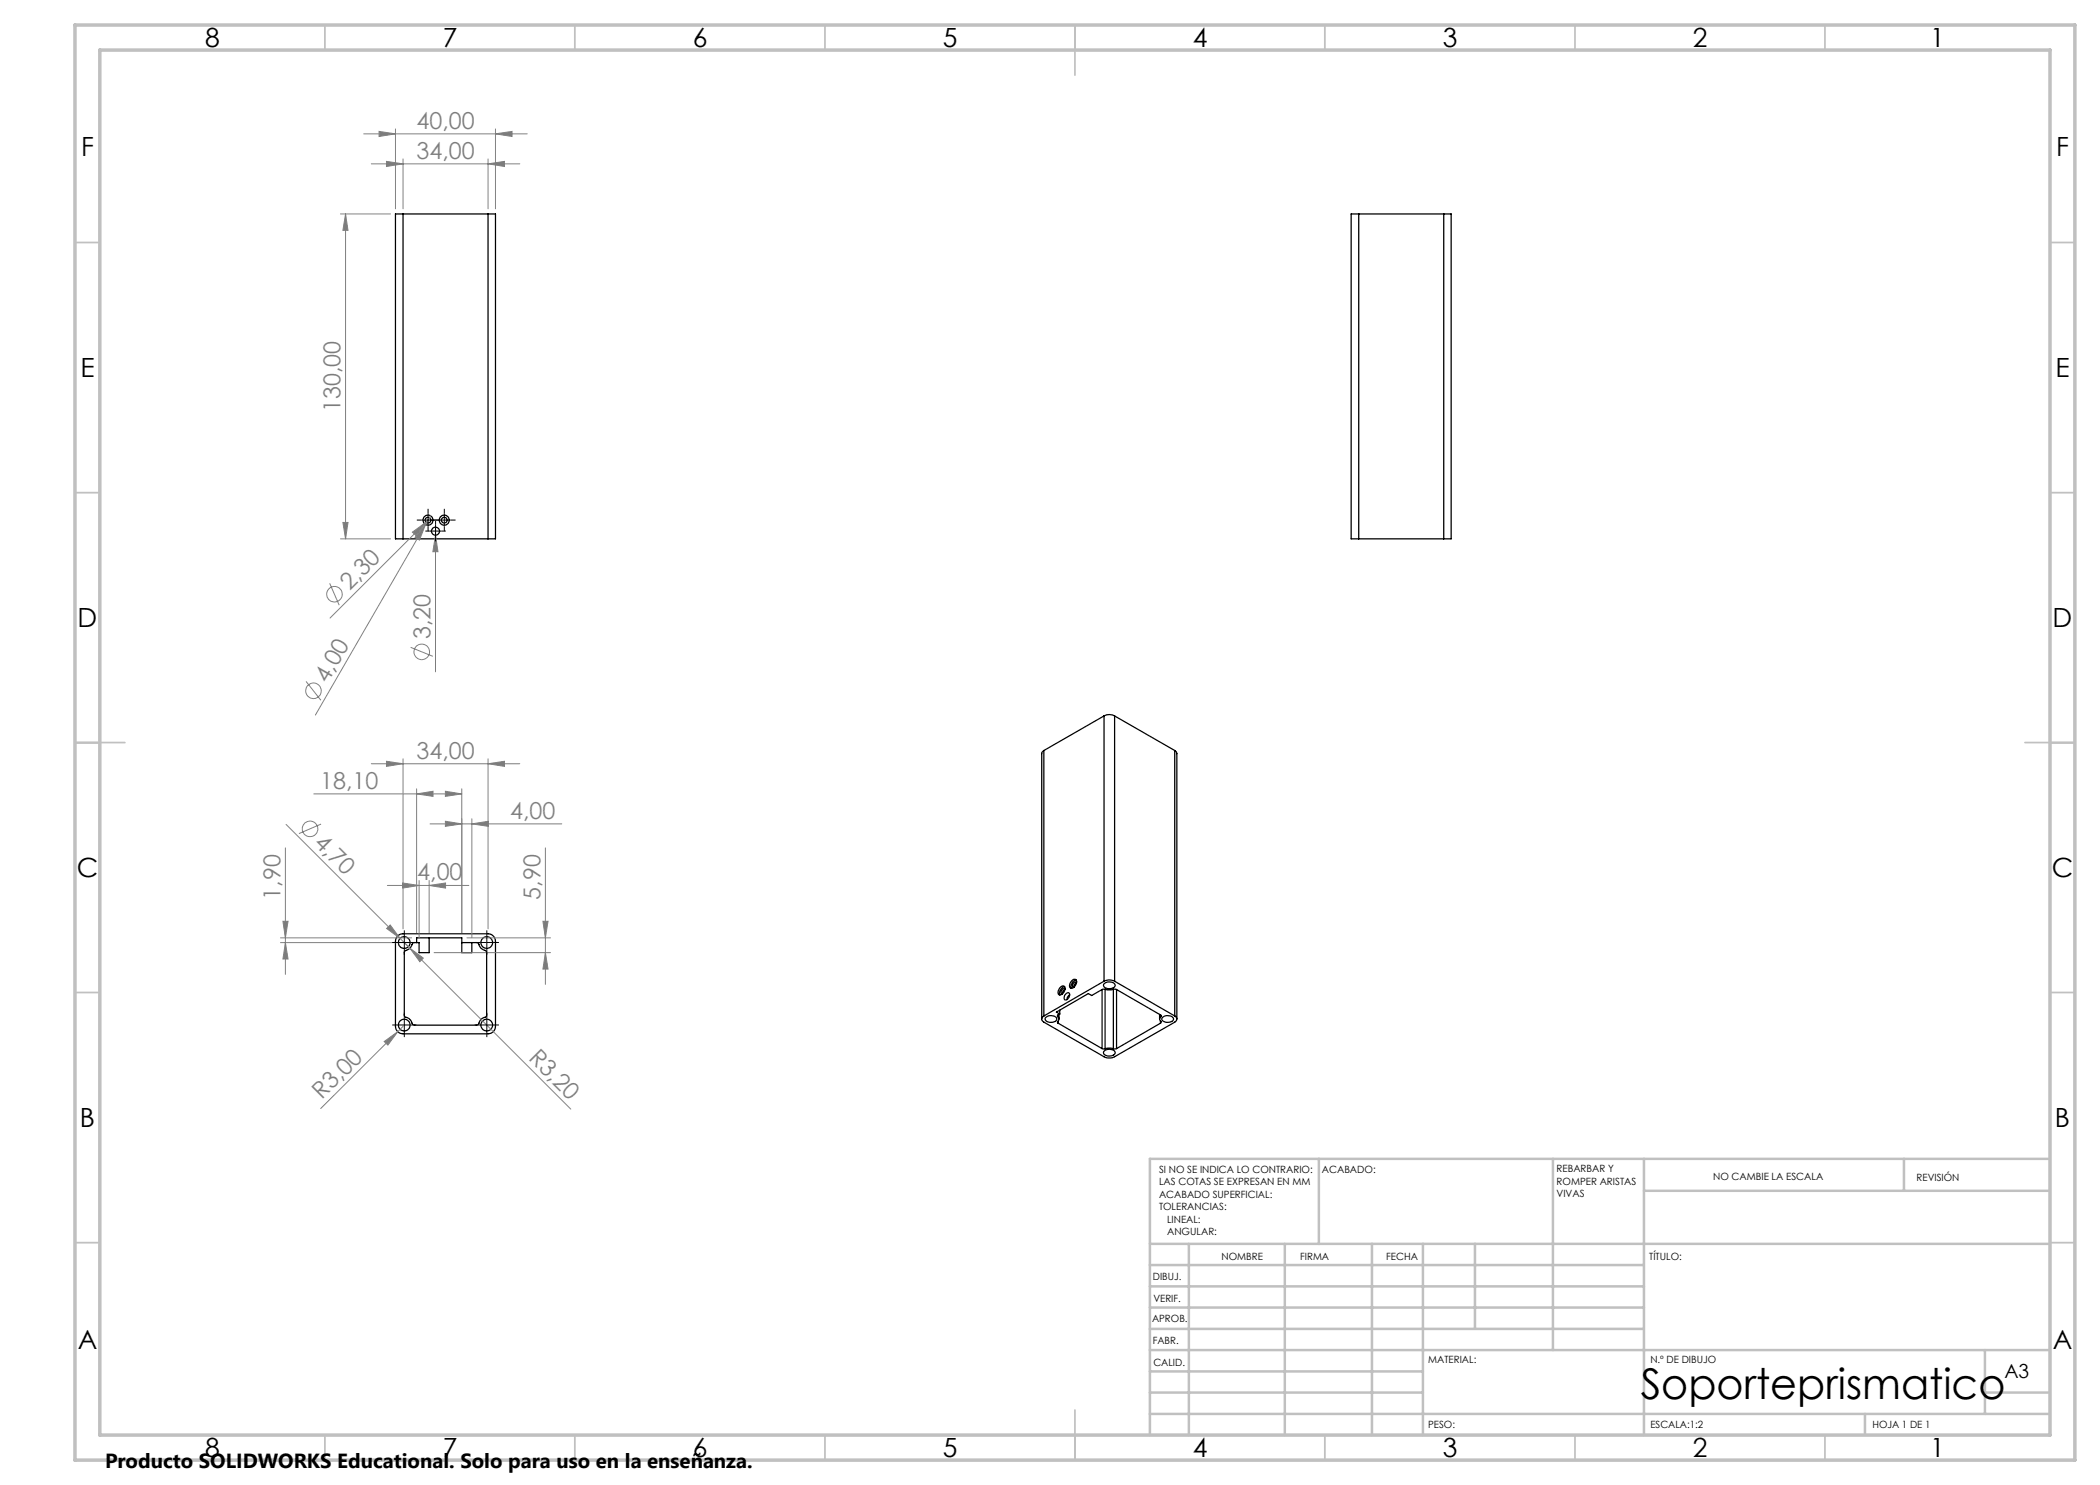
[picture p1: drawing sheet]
<svg xmlns="http://www.w3.org/2000/svg" width="420mm" height="297mm" viewBox="0 0 420 297" stroke-linecap="round" stroke-linejoin="round" font-family="sans-serif">
<g fill="none" stroke="#000" stroke-width=".25">
<path d="M80.6 42.8h-1.5v65h1.5M80.6 42.8v65M80.6 42.8h17M97.6 42.8h1.5v65h-1.5M97.6 42.8v65M271.7 42.8h-1.5v65h1.5M271.7 42.8h17M271.7 42.8v65M288.7 42.8h1.5v65h-1.5M288.7 42.8v65M80.6 107.8h17M271.7 107.8h17"/>
<path d="M208.8 150.1l-.4 .5v53.2M208.8 150.1v53.1M220.8 143.2a2.13 2.13 0 0 1 2.1 0M220.8 143.2v53M220.8 143.2l-12 6.9M222.9 143.2v53M222.9 143.2l12 6.9M234.9 150.1l.4 .3 .1 .3v53.1M234.9 150.1v53.1M79.3 187.4l.7-.5 .6-.1h17a1.51 1.51 0 0 1 1.5 1.5v17a1.45 1.45 0 0 1-1.5 1.5h-17a1.51 1.51 0 0 1-1.5-1.5v-17zM83.3 188.5v-.9h9.1v2.9h2v-2M85.8 187.6v2.9h-2v-2l-1.2 .1a2.35 2.35 0 0 1-1.6 1.6l-.1 .2v12.7l.1 .2a2.35 2.35 0 0 1 1.6 1.6l.3 .1h12.4l.3-.1a2.35 2.35 0 0 1 1.6-1.6l.1-.2v-12.7l-.3-.3a1.9 1.9 0 0 1-1.3-1.4l-.3-.2h-3"/>
<path d="M212 197.5a.55 .55 0 0 1 .8-.3 .55 .55 0 0 1 .1 .9 .86 .86 0 0 1-1.2 .7v-.7zM212.9 197.3a1.31 1.31 0 0 0-.9 1.7M213 197.9a.76 .76 0 0 0-.5 .9 .4 .4 0 0 1-.3-.4 .4 .4 0 0 1 .2-.4l.4-.3 .2 .2M213.3 198.7a.4 .4 0 0 1 .5-.1 .4 .4 0 0 1 .1 .5 .83 .83 0 0 1-1 .8 1.16 1.16 0 0 1 .4-1.2zM213.9 199l-.4 .5-.1 .4M214.3 196.2a.56 .56 0 0 1 .8-.3 .56 .56 0 0 1 .2 .8 .99 .99 0 0 1-1.2 .9 1.09 1.09 0 0 1 .2-1.4zM215.2 196a1.31 1.31 0 0 0-.9 1.7M215.3 196.6a.45 .45 0 0 0-.5-.1 .45 .45 0 0 0-.3 .4v.4l.3 .1M215.3 196.6a.89 .89 0 0 0-.5 .8M220.4 197.9l-2.1 1.2-.6-.4-6.4 3.7 .6 .4M220.4 197.9v11.8M220.8 196.8a1.48 1.48 0 0 1 2.2 .2 1.3 1.3 0 0 1-1.9 .6l-.4-.4z"/>
<path d="M220.8 196.2a2.39 2.39 0 0 1 2.1 0M220.8 196.2l-12 7M221 197.9l.4 .1 1.3-.1M221 197.9h-.6M221 197.9v11.9M222.7 197.9h.6M222.7 197.9v11.9M222.9 196.2l12 7M223.3 197.9l8.8 5.1 .1 .1v.2M223.3 197.9v11.8M208.8 203.2a.66 .66 0 0 0-.4 .6 .66 .66 0 0 0 .4 .6l12 6.9a2.39 2.39 0 0 0 2.1 0l12-6.9a.66 .66 0 0 0 .5-.6 .66 .66 0 0 0-.5-.6M209.2 203.4a1.47 1.47 0 0 1 2.1 .4 1.3 1.3 0 0 1-1.9 .5l-.3-.3-.1-.3z"/>
<path d="M211.6 203.3a.81 .81 0 0 1-.1 1.2l.1 .1M211.6 203v.3M211.6 204.6l8.8 5.1M211.6 204.2v.4M211.8 202.9v.9M211.9 202.8l-.4 .3 .1 .2M211.9 202v.8M220.4 209.7l.6 .1M220.8 210.3a1.57 1.57 0 0 1 2.2 .1 1.01 1.01 0 0 1-1.5 .8 .69 .69 0 0 1-.7-.9zM221 209.8l.7-.2 1 .2M223.3 209.7l-.6 .1M231.9 202.9v.9"/>
<path d="M232.1 204.6l-8.8 5.1M232.1 204.2v.4M232.2 203.3a.81 .81 0 0 0 0 1.2l-.1 .1M232.2 203v.3M232.6 203.4a1.49 1.49 0 0 1 2.1 .4 1.3 1.3 0 0 1-1.9 .5l-.4-.3z"/>
<circle cx="85.6" cy="104" r="1"/>
<circle cx="85.6" cy="104" r=".58"/>
<circle cx="87.1" cy="106.2" r=".81"/>
<circle cx="88.8" cy="104" r="1"/>
<circle cx="88.8" cy="104" r=".58"/>
<circle cx="80.9" cy="188.5" r="1.18"/>
<circle cx="97.3" cy="188.5" r="1.17"/>
<circle cx="80.9" cy="205" r="1.18"/>
<circle cx="97.3" cy="205" r="1.17"/>
</g>
<path d="M68.1 42.8h10M69.1 42.8v65M68.1 107.8h10M68.6 104.5h1l-.5 3.3z" fill="none" stroke="#808080" stroke-width=".2"/>
<g fill="none" stroke="#c0c0c0" stroke-width=".35">
<path d="M65 5v5M115 5v5M165 5v5M215 5v10M265 5v5M315 5v5M365 5v5M15 48.5h5M410 48.5h5M15 98.5h5M410 98.5h5M15 148.5h10"/>
<path d="M405 148.5h10M15 198.5h5M410 198.5h5M15 248.5h5M410 248.5h5M65 287v5M115 287v5M165 287v5M215 282v10M265 287v5M315 287v5M365 287v5"/>
</g>
<g fill="none" stroke="#c0c0c0" stroke-width=".5">
<path d="M263.8 231.8v17M310.6 231.8v38.2M328.8 231.8v55.2M328.8 238.2h81.2M380.8 231.8v6.4M410 231.8h-180v55.2M230 248.8h180M230 257.3h98.8M230 253h98.8M237.8 248.8v38.2M257 248.8v38.2M274.4 248.8v38.2"/>
<path d="M284.6 248.8v38.2M295 248.8v17M230 265.8h98.8M230 261.5h98.8M230 278.5h54.6M230 274.3h54.6M230 270h180M397 278.5h13M397 270v12.8M230 282.8h180M373 282.8v4.2"/>
</g>
<path d="M15 5h400v287h-400zM20 10h390v277h-390z" fill="none" stroke="#c0c0c0" stroke-width=".7"/>
<path d="M68.6 104.5h1l-.5 3.3z" fill="#808080"/>
<path d="M69.1 42.8l.5 3.3h-1z" fill="none" stroke="#808080" stroke-width=".2"/>
<path d="M69.1 42.8l.5 3.3h-1z" fill="#808080"/>
<path d="M72.7 26.8h32.7M75.8 26.3l3.3 .5-3.3 .5zM79.1 25.8v16M99.1 25.8v16" fill="none" stroke="#808080" stroke-width=".2"/>
<path d="M75.8 26.3l3.3 .5-3.3 .5z" fill="#808080"/>
<path d="M99.1 26.8l3.3-.5v1z" fill="none" stroke="#808080" stroke-width=".2"/>
<path d="M99.1 26.8l3.3-.5v1z" fill="#808080"/>
<g fill="none" stroke="#808080" stroke-width=".2">
<path d="M65.9 116.7l1.9 4.3M82.5 106.4l2.7-1.9-2 2.6zM85.2 104.5l-19.2 19.1M86 103.6l-.8 .9"/>
<circle cx="66.9" cy="118.8" r="1.55"/>
</g>
<path d="M82.5 106.4l2.7-1.9-2 2.6z" fill="#808080"/>
<g fill="none" stroke="#808080" stroke-width=".2">
<path d="M85.1 104.9l-1.2 3.1-.9-.5zM85.1 104.9l-22 38.1M86.1 103.1l-1 1.8M61.2 136.3l3 3.7"/>
<circle cx="62.7" cy="138.2" r="1.55"/>
</g>
<path d="M85.1 104.9l-1.2 3.1-.9-.5z" fill="#808080"/>
<g fill="none" stroke="#808080" stroke-width=".2">
<path d="M87.1 107l.5 3.3h-1zM87.1 105.4v29M82.1 129.5l4.5 1.8"/>
<circle cx="84.3" cy="130.4" r="1.55"/>
</g>
<path d="M87.1 107l.5 3.3h-1z" fill="#808080"/>
<path d="M74.3 32.8h29.7M77.3 32.3l3.3 .5-3.3 .5zM80.6 31.8v10M97.6 31.8v10" fill="none" stroke="#808080" stroke-width=".2"/>
<path d="M77.3 32.3l3.3 .5-3.3 .5z" fill="#808080"/>
<path d="M97.6 32.8l3.3-.5v1z" fill="none" stroke="#808080" stroke-width=".2"/>
<path d="M97.6 32.8l3.3-.5v1z" fill="#808080"/>
<path d="M80.9 188.5l1.1 1.1M82 189.6l2.7 2-.7 .7zM82 189.6l32.2 32.2" fill="none" stroke="#808080" stroke-width=".2"/>
<g fill="none" stroke="#000" stroke-width=".2" stroke-dasharray="15.2 1.3 1.3 1.3" stroke-linecap="butt">
<path d="M84.4 104h-1M85.6 104v-1.2M85.6 104h-1.2M85.6 104v1.3M85.6 104h1.3M85.6 102.8v-1M85.6 105.3v1M85.9 106.2h-.8M86.9 104h1M87.1 106.2v-1.2M87.1 106.2h-1.2M87.1 106.2v1.3"/>
<path d="M87.1 106.2h1.3M87.1 105v-.8M87.1 107.5v.8M87.6 104h-1M88.4 106.2h.8M88.9 104v-1.2M88.9 104h-1.3M88.9 104v1.3M88.9 104h1.2M88.9 102.8v-1M88.9 105.3v1M90.1 104h1"/>
</g>
<path d="M82 189.6l2.7 2-.7 .7z" fill="#808080"/>
<path d="M109.1 169.6v27.3M86.8 190.5h23.3M93.4 187.6h16.7M108.6 184.3h1l-.5 3.3z" fill="none" stroke="#808080" stroke-width=".2"/>
<path d="M108.6 184.3h1l-.5 3.3z" fill="#808080"/>
<path d="M109.1 190.5l.5 3.3h-1z" fill="none" stroke="#808080" stroke-width=".2"/>
<path d="M109.1 190.5l.5 3.3h-1z" fill="#808080"/>
<path d="M77.5 177.1h16.3M80.5 176.6l3.3 .5-3.3 .5zM83.8 176.1v11.4M85.8 176.1v10.5" fill="none" stroke="#808080" stroke-width=".2"/>
<path d="M80.5 176.6l3.3 .5-3.3 .5z" fill="#808080"/>
<path d="M85.8 177.1l3.3-.5v1z" fill="none" stroke="#808080" stroke-width=".2"/>
<path d="M85.8 177.1l3.3-.5v1z" fill="#808080"/>
<path d="M74.3 152.7h29.7M80.6 151.8v34M97.6 152.7l3.3-.4v1zM97.6 151.8v34" fill="none" stroke="#808080" stroke-width=".2"/>
<path d="M97.6 152.7l3.3-.4v1z" fill="#808080"/>
<path d="M77.3 152.3l3.3 .4-3.3 .6z" fill="none" stroke="#808080" stroke-width=".2"/>
<path d="M77.3 152.3l3.3 .4-3.3 .6z" fill="#808080"/>
<g fill="none" stroke="#808080" stroke-width=".2">
<path d="M57.2 164.9l22.8 22.8M64.2 164.8l-4.4 1.9M77.3 185.7l.7-.7 2 2.7zM80 187.7l1.7 1.6"/>
<circle cx="62" cy="165.8" r="1.56"/>
</g>
<path d="M77.3 185.7l.7-.7 2 2.7z" fill="#808080"/>
<path d="M76.8 208.3l2.8-2-2 2.7zM79.6 206.3l-15.5 15.4M80.6 205.3l-1 1" fill="none" stroke="#808080" stroke-width=".2"/>
<path d="M76.8 208.3l2.8-2-2 2.7z" fill="#808080"/>
<path d="M57.1 169.6v25.3M56.1 187.6h26.2M56.1 188.5h25.8M56.6 184.3h1l-.5 3.3z" fill="none" stroke="#808080" stroke-width=".2"/>
<path d="M56.6 184.3h1l-.5 3.3z" fill="#808080"/>
<path d="M57.1 188.5l.5 3.3h-1z" fill="none" stroke="#808080" stroke-width=".2"/>
<path d="M57.1 188.5l.5 3.3h-1z" fill="#808080"/>
<path d="M62.8 158.8h29.6M83.3 158.8l3.3-.5v1zM83.3 157.8v28.8M92.4 157.8v28.8" fill="none" stroke="#808080" stroke-width=".2"/>
<path d="M83.3 158.8l3.3-.5v1z" fill="#808080"/>
<path d="M89.1 158.3l3.3 .5-3.3 .5z" fill="none" stroke="#808080" stroke-width=".2"/>
<path d="M89.1 158.3l3.3 .5-3.3 .5z" fill="#808080"/>
<path d="M86 164.8h26.4M89.1 164.2l3.3 .6-3.3 .5zM92.4 163.8v22.8M94.4 163.8v23.7" fill="none" stroke="#808080" stroke-width=".2"/>
<path d="M89.1 164.2l3.3 .6-3.3 .5z" fill="#808080"/>
<path d="M94.4 164.8l3.3-.6v1.1z" fill="none" stroke="#808080" stroke-width=".2"/>
<path d="M94.4 164.8l3.3-.6v1.1z" fill="#808080"/>
<g fill="none" stroke="#000" stroke-width=".2" stroke-dasharray="15.2 1.3 1.3 1.3" stroke-linecap="butt">
<path d="M79.6 188.5h-1.2M80.9 188.5v-1.3M80.9 188.5h-1.3M80.9 188.5v1.2M80.9 188.5h1.2M80.9 187.2v-1.1M80.9 189.7v1.2M82.1 188.5h1.2M96.1 188.5h-1.2M97.4 188.5v-1.3M97.4 188.5h-1.3M97.4 188.5v1.2"/>
<path d="M97.4 188.5h1.2M97.4 187.2v-1.1M97.4 189.7v1.2M98.6 188.5h1.2M79.6 205h-1.2M80.9 205v-1.3M80.9 205h-1.3M80.9 205v1.2M80.9 205h1.2M80.9 203.7v-1.1M80.9 206.2v1.2M82.1 205h1.2"/>
<path d="M96.1 205h-1.2M97.4 205v-1.3M97.4 205h-1.3M97.4 205v1.2M97.4 205h1.2M97.4 203.7v-1.1M97.4 206.2v1.2M98.6 205h1.2"/>
</g>
<text font-size="8.5" x="328.1" y="279.7">Soporteprismatico</text>
<g font-size="5.3">
<text x="41" y="9.5">8</text>
<text x="88.5" y="9.5">7</text>
<text x="138.5" y="9.5">6</text>
<text x="188.5" y="9.5">5</text>
<text x="238.5" y="9.5">4</text>
<text x="288.5" y="9.5">3</text>
<text x="338.5" y="9.5">2</text>
<text x="386" y="9.5">1</text>
<text x="16.2" y="31.2">F</text>
<text x="411.2" y="31.2">F</text>
<text x="16.1" y="75.5">E</text>
<text x="411.1" y="75.5">E</text>
<text x="15.5" y="125.5">D</text>
<text x="410.5" y="125.5">D</text>
<text x="15.4" y="175.5">C</text>
<text x="410.4" y="175.5">C</text>
<text x="16" y="225.5">B</text>
<text x="411" y="225.5">B</text>
<text x="15.5" y="269.7">A</text>
<text x="410.5" y="269.7">A</text>
<text x="41" y="291.5">8</text>
<text x="88.5" y="291.5">7</text>
<text x="138.5" y="291.5">6</text>
<text x="188.5" y="291.5">5</text>
<text x="238.5" y="291.5">4</text>
<text x="288.5" y="291.5">3</text>
<text x="338.5" y="291.5">2</text>
<text x="386" y="291.5">1</text>
</g>
<g font-size="4.7" fill="#808080">
<text x="83.3" y="25.8">40,00</text>
<text x="83.3" y="31.8">34,00</text>
<text x="68.1" y="82.4" transform="rotate(-90 68.1 82.4)">130,00</text>
<text x="69.9" y="118.2" transform="rotate(-45 69.9 118.2)">2,30</text>
<text x="86.1" y="127.8" transform="rotate(-90 86.1 127.8)">3,20</text>
<text x="65.5" y="136.8" transform="rotate(-60 65.5 136.8)">4,00</text>
<text x="83.3" y="151.7">34,00</text>
<text x="64.1" y="157.7">18,10</text>
<text x="102" y="163.7">4,00</text>
<text x="62.6" y="168.8" transform="rotate(45 62.6 168.8)">4,70</text>
<text x="56.1" y="179.9" transform="rotate(-90 56.1 179.9)">1,90</text>
<text x="83.5" y="176.1">4,00</text>
<text x="108.1" y="179.9" transform="rotate(-90 108.1 179.9)">5,90</text>
<text x="105.6" y="211.8" transform="rotate(45 105.6 211.8)">R3,20</text>
<text x="64.4" y="220.1" transform="rotate(-45 64.4 220.1)">R3,00</text>
</g>
<text font-size="4.1" x="21" y="293.7">Producto SOLIDWORKS Educational. Solo para uso en la enseñanza.</text>
<text font-size="3.9" x="400.9" y="275.5">A3</text>
<g font-size="2">
<text x="231.8" y="234.6">SI NO SE INDICA LO CONTRARIO:</text>
<text x="231.8" y="237.1">LAS COTAS SE EXPRESAN EN MM</text>
<text x="231.8" y="239.6">ACABADO SUPERFICIAL:</text>
<text x="264.4" y="234.6">ACABADO:</text>
<text x="311.3" y="234.5">REBARBAR Y</text>
<text x="311.3" y="237">ROMPER ARISTAS</text>
<text x="311.3" y="239.5">VIVAS</text>
<text x="342.6" y="236">NO CAMBIE LA ESCALA</text>
<text x="383.3" y="236.2">REVISIÓN</text>
<text x="231.8" y="242.1">TOLERANCIAS:</text>
<text x="233.4" y="244.6">LINEAL:</text>
<text x="233.4" y="247.1">ANGULAR:</text>
<text x="244.3" y="252">NOMBRE</text>
<text x="260" y="251.9">FIRMA</text>
<text x="277.2" y="251.9">FECHA</text>
<text x="329.9" y="251.9">TÍTULO:</text>
<text x="230.6" y="256.1">DIBUJ.</text>
<text x="230.7" y="260.3">VERIF.</text>
<text x="230.4" y="264.4">APROB.</text>
<text x="230.5" y="268.8">FABR.</text>
<text x="230.7" y="273.1">CALID.</text>
<text x="285.6" y="272.5">MATERIAL:</text>
<text x="330.1" y="272.5">N.º DE DIBUJO</text>
<text x="285.6" y="285.5">PESO:</text>
<text x="330.1" y="285.6">ESCALA:1:2</text>
<text x="374.5" y="285.6">HOJA 1 DE 1</text>
</g>
</svg>
